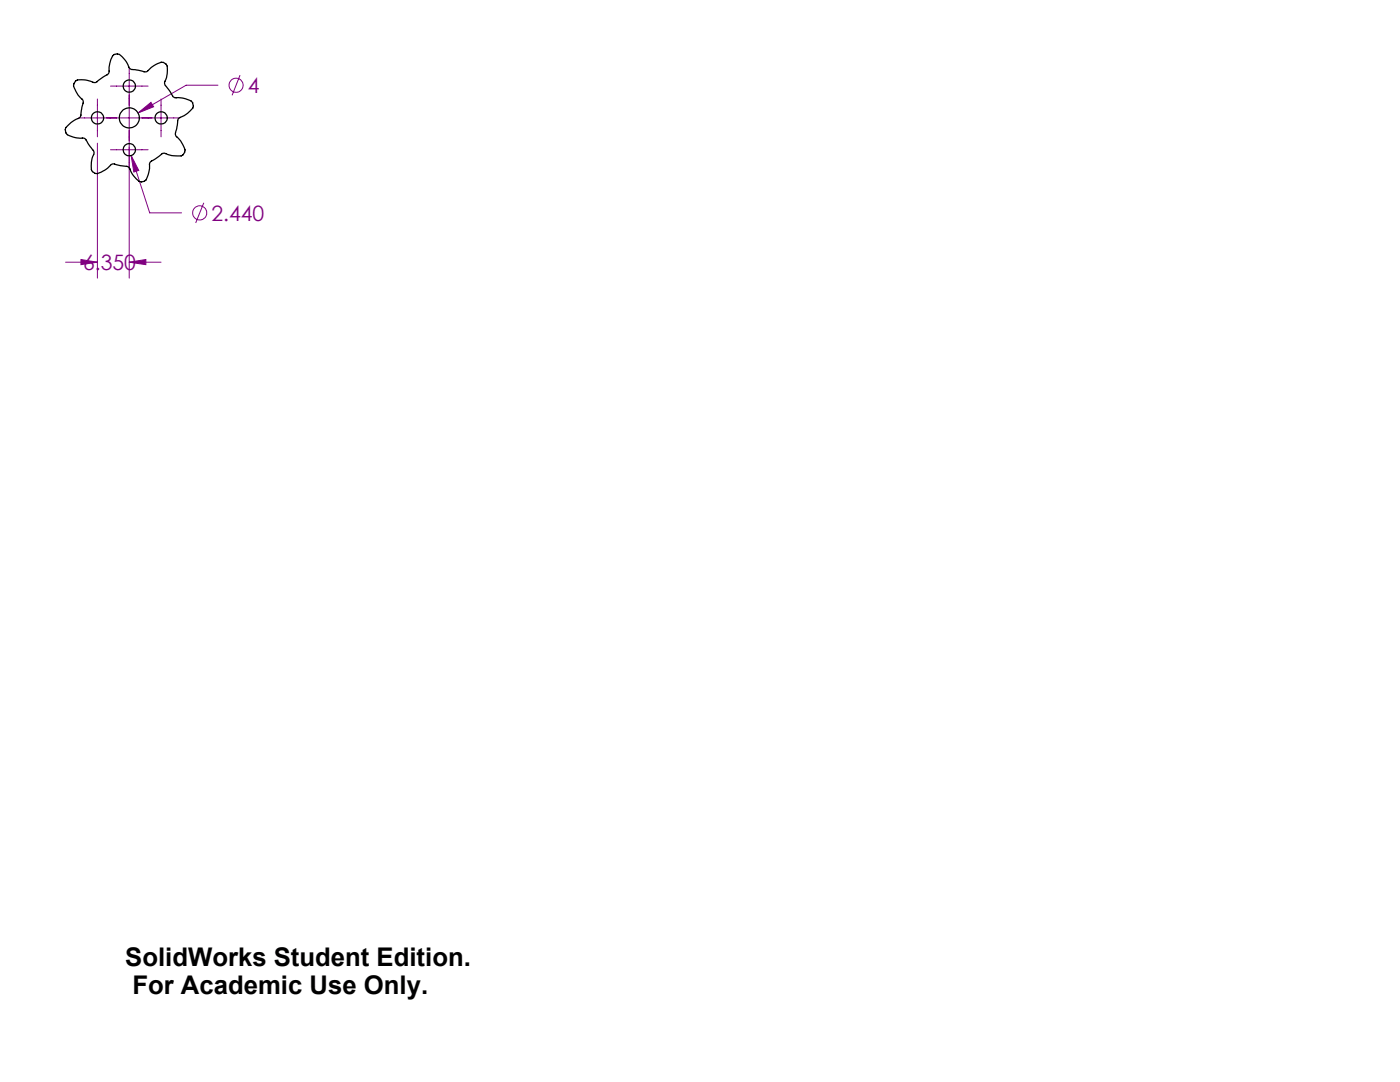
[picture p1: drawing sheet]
<svg xmlns="http://www.w3.org/2000/svg" width="279mm" height="216mm" viewBox="0 0 279 216" stroke-linecap="round" stroke-linejoin="round" font-family="sans-serif">
<g fill="none" stroke="#800080" stroke-width=".2">
<path d="M19.4 19.8v7.5M22 17.2h7.6M25.8 13.4v42.1M32.1 19.8v7.5M43.5 17h-6.4l-9.5 5.5M47.9 15l-1.6 4M15.7 23.5h20.2M19.4 28.6v26.9M22 29.9h7.6M26.2 31l1.5 3-1 .3zM26.2 31l3.7 11.5h6.3M27.6 22.5l2.5-2.1 .6 .9z"/>
<path d="M13.1 52.3h6.3M16.2 51.8l3.2 .5-3.2 .5zM25.8 52.3l3.3-.5v1zM25.8 52.3h6.3M40.7 40.5l-1.6 4"/>
<circle cx="47.1" cy="17" r="1.41"/>
<circle cx="39.9" cy="42.5" r="1.41"/>
</g>
<path d="M26.2 31l.5 3.3 1-.3zM27.6 22.5l3.1-1.2-.6-.9zM25.8 52.3l3.3-.5v1zM16.2 51.8l3.2 .5-3.2 .5z" fill="#800080"/>
<g fill="none" stroke="#000" stroke-width=".25">
<path d="M15 16.2h.1a3.8 3.8 0 0 1 2.6-.1l.9 .3a.77 .77 0 0 0 1-.3l1-.7a1.63 1.63 0 0 0 1.2-1v-.1a4.7 4.7 0 0 1 1-3.4l.6-.1a3.7 3.7 0 0 1 2 1.8l.3 .8a1.11 1.11 0 0 0 1.3 .5l1.2 .2a1.17 1.17 0 0 0 1.6-.3 4.3 4.3 0 0 1 2.8-1.3l.6 .3a4.4 4.4 0 0 1-.3 3.4v.1a1.19 1.19 0 0 0 .5 1.3l.7 1a1.11 1.11 0 0 0 1.5 .9 4.6 4.6 0 0 1 2.9 1l.1 .7a4.4 4.4 0 0 1-2.2 2l-.5 .3a1.03 1.03 0 0 0-.5 1.2l-.1 .9a1.33 1.33 0 0 0 0 1.7 6.1 6.1 0 0 1 1.6 2.6l-.3 .9-.4 .3a9.3 9.3 0 0 1-3.5-.5h-.3l-1.4 1.1a1.63 1.63 0 0 0-1.2 1 6.2 6.2 0 0 1-.7 3.2l-.3 .3-.6 .1a3.7 3.7 0 0 1-2-1.8l-.3-.8a1.12 1.12 0 0 0-1.3-.6l-1.2-.2a1.1 1.1 0 0 0-1.6 .4l-1.6 1.1a1.15 1.15 0 0 1-1.3 .1l-.4-.2a4.4 4.4 0 0 1 .2-3.5v-.1a1.19 1.19 0 0 0-.5-1.2l-.7-1a1.11 1.11 0 0 0-1.4-.9l-.8-.1a2.56 2.56 0 0 1-2.2-1.2v-.8a9.3 9.3 0 0 1 2.9-2.1l.3-2a1.5 1.5 0 0 0 .1-1.6 5 5 0 0 1-1.7-2.7z"/>
<circle cx="25.8" cy="17.2" r="1.22"/>
<circle cx="19.5" cy="23.5" r="1.22"/>
<circle cx="25.8" cy="23.5" r="2"/>
<circle cx="25.8" cy="29.9" r="1.22"/>
<circle cx="32.2" cy="23.5" r="1.22"/>
</g>
<g font-size="5.1">
<text x="25" y="192.7">SolidWorks Student Edition.</text>
<text x="26.4" y="198.3">For Academic Use Only.</text>
</g>
<g font-size="4.2" fill="#800080">
<text x="49.5" y="18.5">4</text>
<text x="42.2" y="44">2.440</text>
<text x="16.6" y="53.9">6.350</text>
</g>
</svg>
